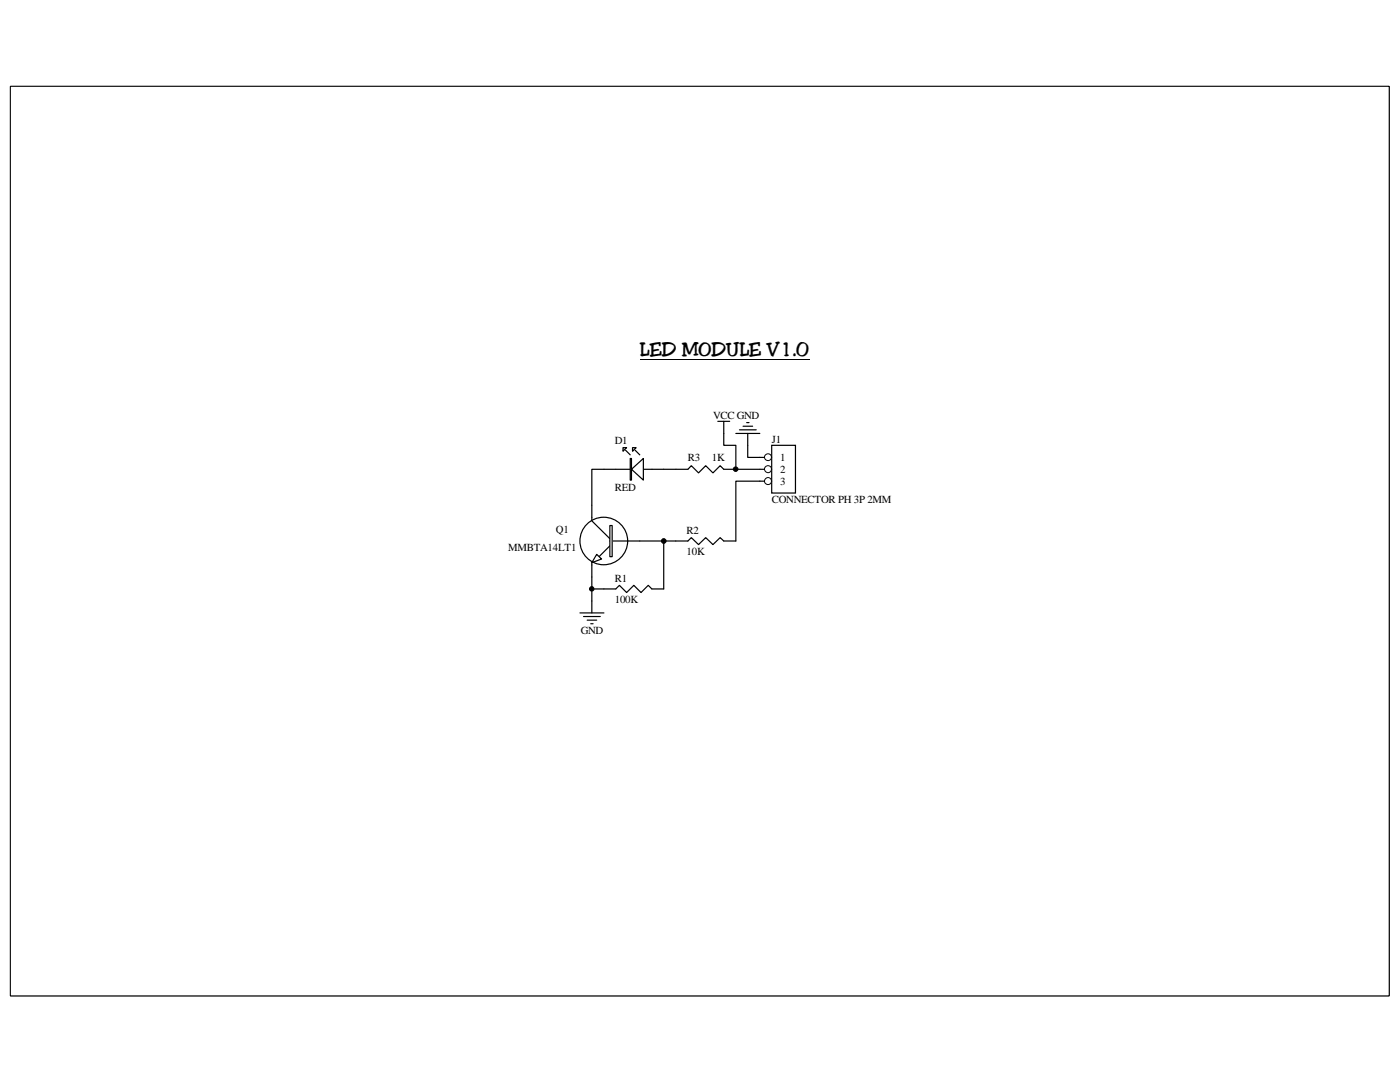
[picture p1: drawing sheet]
<svg xmlns="http://www.w3.org/2000/svg" width="279mm" height="216mm" viewBox="0 0 279 216" stroke-linecap="round" stroke-linejoin="round" font-family="sans-serif">
<path d="M2.1 17.2h275.1v181.5h-275.1z" fill="none" stroke="#000" stroke-width=".2"/>
<path d="M2.1 17.3h275.1v181.4h-275.1z" fill="#fff"/>
<path d="M2.1 17.2h275.1v181.5h-275.1z" fill="none" stroke="#000" stroke-width=".2"/>
<path d="M134.9 93.6h2.4l.7-.7 1.4 1.5 1.4-1.5 1.5 1.5 1.4-1.5 .7 .7h2.5M118.1 100.8v3.1l3.6 3.6M118.1 112.3v2.8M120.5 117.5h2.4l.7-.7 1.5 1.4 1.4-1.4 1.4 1.4 1.5-1.4 .7 .7h2.4M121.7 107.9h6M121.7 108.9l-2.2 2.2M134.9 107.9h2.4l.7-.6 1.4 1.4 1.4-1.4 1.5 1.4 1.4-1.4 .7 .6h2.5" fill="none" stroke="#000" stroke-width=".24"/>
<path d="M121.7 104.9h.5v6.2h-.5z" fill-rule="evenodd" fill="#fff"/>
<path d="M121.7 104.9h.5v6.2h-.5z" fill="none" stroke="#000" stroke-width=".24"/>
<path d="M119.1 110.6l1 .9-2 .8z" fill="#fff"/>
<g fill="none" stroke="#000" stroke-width=".24">
<path d="M119.1 110.6l1 .9-2 .8z"/>
<circle cx="120.5" cy="107.9" r="4.8"/>
</g>
<path d="M154 88.9h4.7v9.5h-4.7z" fill-rule="evenodd" fill="#fff"/>
<path d="M151.6 91.3h2.4M154 88.9h4.7v9.5h-4.7z" fill="none" stroke="#000" stroke-width=".24"/>
<circle cx="153.3" cy="91.2" r=".69" fill="#fff"/>
<circle cx="153.3" cy="91.2" r=".69" fill="none" stroke="#000" stroke-width=".2"/>
<path d="M151.6 93.6h2.4" fill="none" stroke="#000" stroke-width=".24"/>
<circle cx="153.3" cy="93.6" r=".69" fill="#fff"/>
<circle cx="153.3" cy="93.6" r=".69" fill="none" stroke="#000" stroke-width=".2"/>
<path d="M151.6 96h2.4" fill="none" stroke="#000" stroke-width=".24"/>
<circle cx="153.3" cy="96" r=".69" fill="#fff"/>
<circle cx="153.3" cy="96" r=".69" fill="none" stroke="#000" stroke-width=".2"/>
<path d="M120.5 93.6h12M124.8 89.8l1 1M126.7 89.8l1 1M146.9 86.5h4.7M147.6 85.8h3.3M148.3 85h1.9M149 84.3h.5M149.2 86.5v4.8h2.4" fill="none" stroke="#000" stroke-width=".24"/>
<path d="M126 93.6l2.4-2.1v4.3z" fill="#fff"/>
<path d="M126 93.6l2.4-2.1v4.3z" fill="none" stroke="#000" stroke-width=".24"/>
<path d="M125.8 91.5h.2v4.3h-.2z" fill-rule="evenodd" fill="#fff"/>
<path d="M125.8 91.5h.2v4.3h-.2z" fill="none" stroke="#000" stroke-width=".24"/>
<path d="M124.3 89.3h.8l-.8 .7z" fill="#fff"/>
<path d="M124.3 89.3h.8l-.8 .7z" fill="none" stroke="#000" stroke-width=".24"/>
<path d="M126.2 89.3h.8l-.8 .7z" fill="#fff"/>
<g fill="none" stroke="#000" stroke-width=".24">
<path d="M120.5 93.6h-2.4v7.2M126.2 89.3h.8l-.8 .7zM132.5 93.6h2.4M143.3 84.1h2.3M144.4 84.1v4.8h2.5v4.7h4.7M151.6 96h-4.7v11.9M118.1 115.1v2.4h2.4M118.1 117.5v4.8M127.7 107.9h7.2M132.5 107.9v9.6M115.7 122.3h4.8M116.5 123h3.3"/>
<path d="M117.2 123.7h1.9M117.9 124.5h.5"/>
</g>
<g fill="none" stroke="#000" stroke-width=".2">
<path d="M127.7 71.8h33.8"/>
<circle cx="146.8" cy="93.6" r=".46"/>
<circle cx="118.1" cy="117.5" r=".44"/>
<circle cx="132.5" cy="107.9" r=".46"/>
</g>
<g fill="#000">
<circle cx="146.8" cy="93.6" r=".46"/>
<circle cx="118.1" cy="117.5" r=".44"/>
<circle cx="132.5" cy="107.9" r=".46"/>
</g>
<text font-size="3.7" x="127.7" y="71">LED MODULE V1.0</text>
<g font-size="2.2">
<text x="142.3" y="83.6">VCC GND</text>
<text x="122.7" y="88.6">D1</text>
<text x="154.1" y="88.4">J1</text>
<text x="137.3" y="91.9">R3</text>
<text x="142.1" y="91.9">1K</text>
<text x="155.7" y="91.9">1</text>
<text x="155.7" y="94.4">2</text>
<text x="122.7" y="97.9">RED</text>
<text x="154.1" y="100.3">CONNECTOR PH 3P 2MM</text>
<text x="155.7" y="96.7">3</text>
<text x="111" y="106.3">Q1</text>
<text x="137" y="106.6">R2</text>
<text x="101.4" y="109.9">MMBTA14LT1</text>
<text x="137" y="110.8">10K</text>
<text x="122.7" y="116.1">R1</text>
<text x="122.7" y="120.4">100K</text>
<text x="115.9" y="126.6">GND</text>
</g>
</svg>
